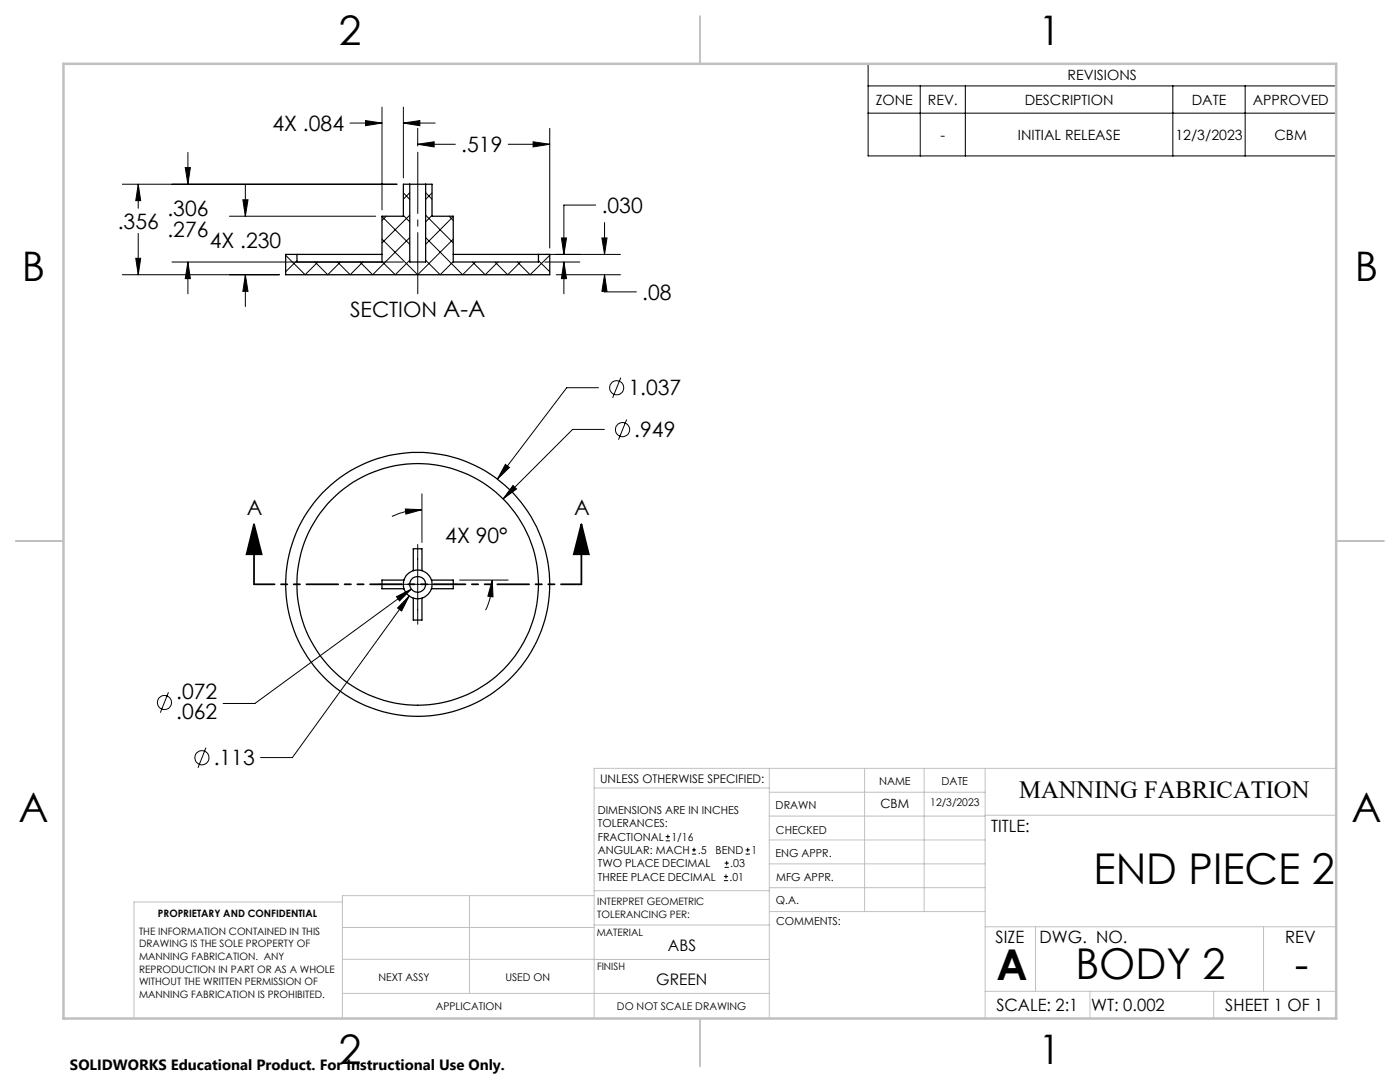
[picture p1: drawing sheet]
<svg xmlns="http://www.w3.org/2000/svg" width="279mm" height="216mm" viewBox="0 0 279 216" stroke-linecap="round" stroke-linejoin="round" font-family="sans-serif">
<g fill="none" stroke="#000" stroke-width=".25">
<path d="M81.8 36.8h3.1M81.8 36.8h-1.3v6.3h-4.3v9.2h-16.9v-1.5M81.8 36.8v15.5h3.1v-15.5M84.9 36.8h1.3v6.3h4.3v9.2h17v-1.5M59.3 50.8h16.9M59.3 50.8h-2.3v4h52.7v-4h-2.2M90.5 50.8h17M80.6 115.7h-4.4v1.8h4.4M82.5 119.3v4.4h1.7v-4.4M82.5 113.9v-4.4h1.7v4.4M86.1 115.7h4.4v1.8h-4.4"/>
<circle cx="83.3" cy="116.6" r="2.88"/>
<circle cx="83.3" cy="116.6" r="26.3"/>
<circle cx="83.4" cy="116.6" r="1.58"/>
<circle cx="83.4" cy="116.6" r="24.1"/>
</g>
<g fill="none" stroke="#000" stroke-width=".2">
<path d="M173.2 12.7h93.5v18.4h-93.5zM173.2 17.1h93.5M183.7 17.1v14M192.7 17.1v14M234.1 17.1v14M248.5 17.1v14M24.4 36.8h54.8M27.6 36.8l.5 3.2h-1zM27.6 36.8v4.8M37 33.4h1l-.5 3.4zM37.5 30.4v6.4M48.5 39.9h1l-.5 3.2z"/>
<path d="M49 36.8v6.3M69.8 24.6h6.4M73 24.1l3.2 .5-3.2 .5zM76.2 21.4v20.5M80.5 24.6l3.3-.5v1zM80.5 21.4v14.1M80.5 24.6h6.4M80.5 38.5l1.3 1.3M81.8 38.5l-1.3 1.3M83.4 28.8l3.2-.5v1zM83.4 25.6v3.5M83.4 28.8h7.5"/>
<path d="M84.9 38.5l1.3 1.3M86.2 38.5l-1.3 1.3M101.4 28.8h8.3M106.4 28.3l3.3 .5-3.3 .5zM109.7 25.6v23.9M173.2 22.6h93.5M24.4 54.8h31.3M27.1 51.5h1l-.5 3.3zM27.6 46.6v8.2M34.3 52.3h46.2M37.5 52.3l.5 3.3h-1zM37.5 52.3v6.3"/>
<path d="M45.8 43.1h29.2M49 54.8l.5 3.3h-1zM49 54.8v6.4M57 50.9l3.9 3.9 2.5-2.5M59.3 52l-2.3 2.2M62.9 52.3l2.5 2.5 2.5-2.5M67.3 52.3l2.6 2.5 2.5-2.5M76.2 47.7l7.2 7.1 7.1-7.1M76.2 43.2l5.6 5.6M77.1 43.1l-.9 .9M80.5 43l1.3 1.3M81.8 42.9l-5.6 5.6"/>
<path d="M81.8 47.4l-7.4 7.4-2.6-2.5M81.8 51.9l-2.9 2.9-2.7-2.6M84.9 51.9l2.9 2.9 2.7-2.6M84.9 47.4l7.4 7.4 2.6-2.5M84.9 42.9l5.6 5.6M86.2 43l-1.3 1.3M89.6 43.1l.9 .9M90.5 43.2l-5.6 5.6M94.3 52.3l2.5 2.5 2.6-2.5M98.8 52.3l2.5 2.5 2.6-2.5M107.5 52l2.2 2.2M108.7 50.8h15.1"/>
<path d="M108.7 52.3h7M109.7 50.9l-3.9 3.9-2.5-2.5M111 54.8h12.8M112 47.5h1.1l-.6 3.3zM112.5 52.3l.6 3.3h-1.1zM112.5 52.3v6.3M118.9 40.9h-6.4v9.9M120.1 47.5h1l-.5 3.3zM120.6 54.8l.5 3.3h-1zM120.6 54.8v3.4h6.4M120.6 44.4v6.4M119.5 77.4h-6.4l-13.8 18.2"/>
<path d="M123.9 75.4l-1.6 4M84.2 98.5v9.7M100.9 92.7l.8 .6-2.4 2.3zM102.4 96.9l.7 .7-2.7 2zM120.6 85.7h-6.3l-13.9 13.9M125.1 83.7l-1.7 4M75.4 116.6h15.9M79.1 119.1l3-1.6-2.4 2.4zM80.9 101.6l3.3 .1-3.2 .9zM81.7 118.9l-1.5 3-.9-.6zM81.7 118.9l-23.4 32.3h-6.3M82.1 117.5l-31.2 22.9h-6.4"/>
<path d="M83.4 108.7v15.9M84.2 101.7a14.2 14.2 0 0 0-6 1.3M91.7 115.7h9.7M98.2 115.7l.2 3.4-1-.1zM98.2 115.7a14.2 14.2 0 0 1-1.3 6M33.6 138.1l-1.6 4.1M41.1 149.2l-1.6 4M132.9 167.8h.8M132.9 166.9h.8M133.3 166.5v.9M138.1 170.4h.8M138.1 169.6h.8"/>
<path d="M138.5 169.2v.8M144.5 175.7h.8M144.5 174.9h.8M144.6 173.1h.9M144.6 172.2h.9M144.9 174.5v.8M145 171.8v.8M148.8 170.4h.8M148.8 169.6h.8M149.2 169.2v.8"/>
<circle cx="123.1" cy="77.4" r="1.41"/>
<circle cx="124.2" cy="85.7" r="1.41"/>
<circle cx="32.8" cy="140.2" r="1.41"/>
<circle cx="40.3" cy="151.2" r="1.41"/>
</g>
<path d="M50.7 104.6l1.5 6h-3zM50.7 104.6v12M116 104.6l1.5 6h-3zM116 104.6v12" fill="none" stroke="#000" stroke-width=".35"/>
<path d="M83.4 58.6v-28.2" fill="none" stroke="#000" stroke-width=".2" stroke-dasharray="15.2 1.3 1.3 1.3" stroke-dashoffset="3"/>
<path d="M116 116.6h-65.3" fill="none" stroke="#000" stroke-width=".35" stroke-dasharray="6.3 1.3 1.3 1.3 1.3 1.3" stroke-dashoffset="2.3"/>
<g fill="none" stroke="#c0c0c0" stroke-width=".2">
<path d="M118.6 157.2h34.9M153.5 153.3v49.9M153.5 158.1h43.1M172.5 153.3v28.6M184.4 153.3v28.6M196.6 153.3v49.9M266.7 153.3h-148.1v49.9M68.3 180h-41.6v23.2M93.7 178.7v19.5M118.6 178.7h-50.3v24.5M118.6 177.7h35M153.5 167.6h43.1"/>
<path d="M153.5 162.8h43.1M153.5 172.4h43.1M153.5 177.1h43.1M196.6 162.7h70.1M68.3 198.2h85.2M68.3 191.4l85.2 .1M68.3 185.1h50.3M118.6 184.6h35M153.6 181.9h43M196.6 197.8h70.1M196.6 184.9h70.1M206.7 184.9v12.9"/>
<path d="M217.5 197.8v5.4M242.2 197.8v5.4M252.2 184.9v12.9"/>
</g>
<path d="M139.7 3.2v9.5M3.1 107.9h9.6M266.7 107.9h9.5M139.7 203.2v9.6" fill="none" stroke="#c0c0c0" stroke-width=".25"/>
<path d="M12.7 12.7h254v190.5h-254z" fill="none" stroke="#c0c0c0" stroke-width=".5"/>
<g fill="#000">
<path d="M100.9 92.7l-1.6 2.9 2.4-2.3zM102.4 96.9l-2 2.7 2.7-2zM98.2 115.7l.2 3.4-1-.1zM80.9 101.6l3.3 .1-3.2 .9zM81.7 118.9l-2.4 2.4 .9 .6zM79.1 119.1l.6 .8 2.4-2.4zM120.1 47.5h1l-.5 3.3zM120.6 54.8l.5 3.3h-1zM112 47.5h1.1l-.6 3.3zM112.5 52.3l.6 3.3h-1.1zM27.6 36.8l.5 3.2h-1zM27.1 51.5h1l-.5 3.3zM48.5 39.9h1l-.5 3.2zM49 54.8l.5 3.3h-1zM80.5 24.6l3.3-.5v1zM73 24.1l3.2 .5-3.2 .5zM37 33.4h1l-.5 3.4zM37.5 52.3l.5 3.3h-1zM83.4 28.8l3.2-.5v1zM106.4 28.3l3.3 .5-3.3 .5z"/>
<path d="M116 104.6l1.5 6h-3zM50.7 104.6l1.5 6h-3z"/>
</g>
<g font-size="8.5">
<text x="218.2" y="176.4">END PIECE 2</text>
<text x="198.9" y="195.5">A</text>
<text x="214.6" y="195.4">BODY 2</text>
<text x="258.4" y="195.4">-</text>
</g>
<g font-size="8.1">
<text x="67.6" y="8.9">2</text>
<text x="207.3" y="8.9">1</text>
<text x="4.4" y="56.2">B</text>
<text x="270.4" y="56.2">B</text>
<text x="3.7" y="164.1">A</text>
<text x="269.7" y="164.1">A</text>
<text x="67.6" y="212.4">2</text>
<text x="207.3" y="212.4">1</text>
</g>
<text font-size="4.9" x="203.4" y="159.3">MANNING FABRICATION</text>
<g font-size="4.2">
<text x="54.4" y="26.1">4X .084</text>
<text x="92.1" y="30.4">.519</text>
<text x="23.5" y="45.6">.356</text>
<text x="33.4" y="43.1">.306</text>
<text x="33.4" y="47.2">.276</text>
<text x="120.1" y="42.5">.030</text>
<text x="41.8" y="49.4">4X .230</text>
<text x="128.2" y="59.8">.08</text>
<text x="69.9" y="63.3">SECTION A-A</text>
<text x="125.4" y="78.9">1.037</text>
<text x="126.6" y="87.3">.949</text>
<text x="49.3" y="102.7">A</text>
<text x="114.6" y="102.7">A</text>
<text x="88.9" y="108.4">4X 90°</text>
<text x="35.2" y="139.4">.072</text>
<text x="35.2" y="143.5">.062</text>
<text x="42.6" y="152.7">.113</text>
</g>
<g font-size="3.4">
<text x="197.8" y="166">TITLE:</text>
<text x="198.7" y="188.1">SIZE</text>
<text x="207.5" y="188.1">DWG. NO.</text>
<text x="256.5" y="188.2">REV</text>
<text x="198.8" y="201.7">SCALE: 2:1</text>
<text x="217.7" y="201.8">WT: 0.002</text>
<text x="244.5" y="201.7">SHEET 1 OF 1</text>
</g>
<g font-size="3.2">
<text x="133.3" y="189.8">ABS</text>
<text x="131" y="196.6">GREEN</text>
</g>
<text font-size="3" x="14" y="213.5">SOLIDWORKS Educational Product. For Instructional Use Only.</text>
<g font-size="2.8">
<text x="213.1" y="16">REVISIONS</text>
<text x="174.8" y="20.9">ZONE</text>
<text x="185.2" y="20.9">REV.</text>
<text x="204.5" y="20.9">DESCRIPTION</text>
<text x="237.8" y="20.9">DATE</text>
<text x="250" y="20.9">APPROVED</text>
<text x="187.7" y="27.9">-</text>
<text x="203.2" y="27.9">INITIAL RELEASE</text>
<text x="234.6" y="27.9">12/3/2023</text>
<text x="254.4" y="27.9">CBM</text>
</g>
<text font-size="2.5" x="175.7" y="161.3">CBM</text>
<text font-size="2.4" x="119.8" y="156.2">UNLESS OTHERWISE SPECIFIED:</text>
<g font-size="2.2">
<text x="154.8" y="161.4">DRAWN</text>
<text x="175.4" y="156.6">NAME</text>
<text x="187.9" y="156.7">DATE</text>
<text x="119.3" y="162.4">DIMENSIONS ARE IN INCHES</text>
<text x="119.3" y="165.1">TOLERANCES:</text>
<text x="119.3" y="167.8">FRACTIONAL</text>
<text x="134" y="167.8">1/16</text>
<text x="154.9" y="166.3">CHECKED</text>
<text x="119.3" y="173.1">TWO PLACE DECIMAL</text>
<text x="119.3" y="170.4">ANGULAR: MACH</text>
<text x="139.2" y="170.4">.5</text>
<text x="142.8" y="170.4">BEND</text>
<text x="145.8" y="173.1">.03</text>
<text x="150" y="170.4">1</text>
<text x="154.8" y="171">ENG APPR.</text>
<text x="119.3" y="175.7">THREE PLACE DECIMAL</text>
<text x="145.6" y="175.7">.01</text>
<text x="154.9" y="175.7">MFG APPR.</text>
<text x="154.9" y="180.4">Q.A.</text>
<text x="154.9" y="184.6">COMMENTS:</text>
</g>
<g font-size="2.1">
<text x="185.7" y="160.7">12/3/2023</text>
<text x="75.5" y="195.7">NEXT ASSY</text>
<text x="100.9" y="195.7">USED ON</text>
<text x="86.9" y="201.5">APPLICATION</text>
<text x="123.1" y="201.6">DO NOT SCALE DRAWING</text>
</g>
<g font-size="2">
<text x="31.5" y="182.9">PROPRIETARY AND CONFIDENTIAL</text>
<text x="119.2" y="180.6">INTERPRET GEOMETRIC</text>
<text x="119.2" y="183.1">TOLERANCING PER:</text>
<text x="27.8" y="186.5">THE INFORMATION CONTAINED IN THIS</text>
<text x="27.8" y="189">DRAWING IS THE SOLE PROPERTY OF</text>
<text x="27.8" y="191.6">MANNING FABRICATION. ANY</text>
<text x="119.1" y="186.7">MATERIAL</text>
<text x="27.8" y="194.1">REPRODUCTION IN PART OR AS A WHOLE</text>
<text x="27.8" y="196.6">WITHOUT THE WRITTEN PERMISSION OF</text>
<text x="119.1" y="193.5">FINISH</text>
<text x="27.8" y="199.1">MANNING FABRICATION IS PROHIBITED.</text>
</g>
</svg>
